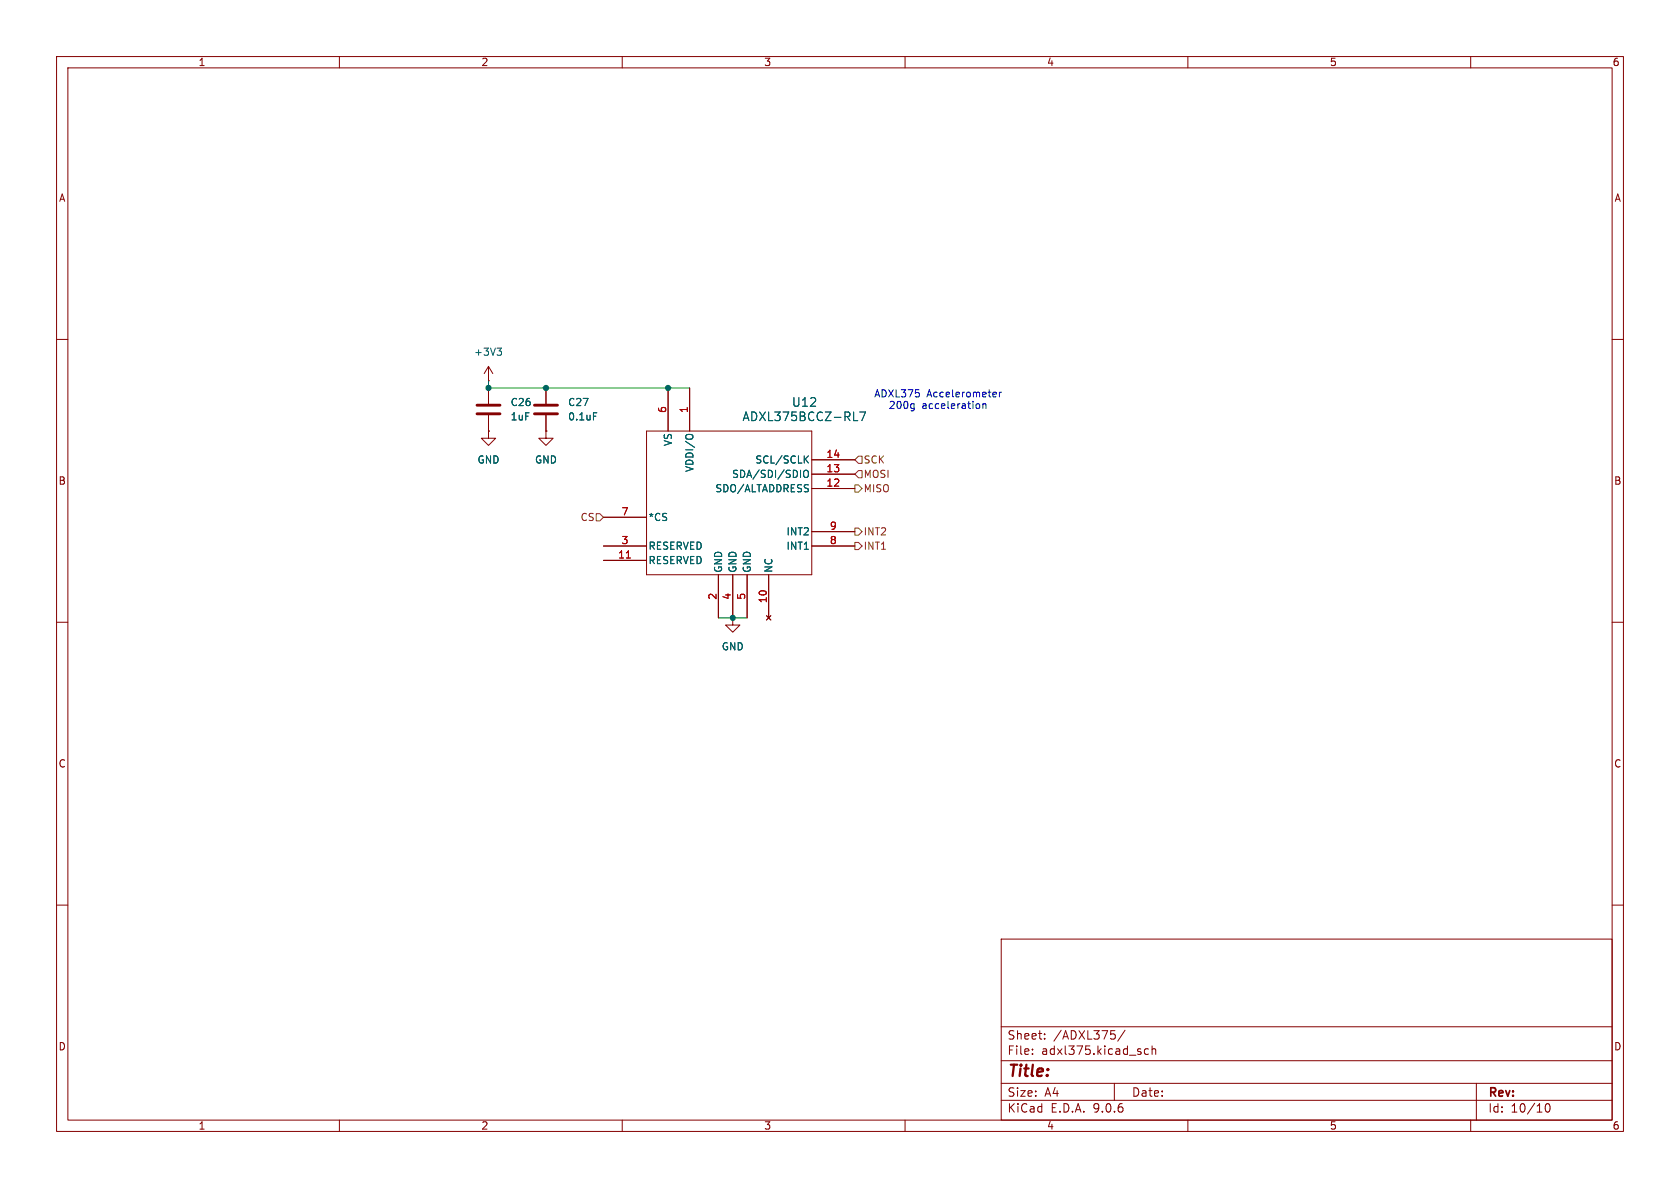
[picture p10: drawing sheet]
(kicad_sch
 (version 20250114)
 (generator "eeschema")
 (generator_version "9.0")
 (paper "A4")
 (lib_symbols
  (symbol "Device:C"
   (pin_numbers (hide yes))
   (pin_names
    (offset 0.254)) (exclude_from_sim no) (in_bom yes) (on_board yes)
   (property "Reference" "C" (at 0.635 2.54 0) (effects (font (size 1.27 1.27)) (justify left)))
   (property "Value" "C" (at 0.635 -2.54 0) (effects (font (size 1.27 1.27)) (justify left)))
   (property "Footprint" "" (at 0.9652 -3.81 0) (effects (font (size 1.27 1.27)) (hide yes)))
   (property "Datasheet" "~" (at 0 0 0) (effects (font (size 1.27 1.27)) (hide yes)))
   (property "Description" "Unpolarized capacitor" (at 0 0 0) (effects (font (size 1.27 1.27)) (hide yes)))
   (symbol "C_0_1"
    (polyline (pts (xy -2.032 0.762) (xy 2.032 0.762)) (stroke (width 0.508) (type default)) (fill (type none)))
    (polyline (pts (xy -2.032 -0.762) (xy 2.032 -0.762)) (stroke (width 0.508) (type default)) (fill (type none))))
   (symbol "C_1_1"
    (pin passive line (at 0 3.81 270) (length 2.794) (name "~" (effects (font (size 1.27 1.27)))) (number "1" (effects (font (size 1.27 1.27)))))
    (pin passive line (at 0 -3.81 90) (length 2.794) (name "~" (effects (font (size 1.27 1.27)))) (number "2" (effects (font (size 1.27 1.27))))))
   (embedded_fonts no))
  (symbol "Sensor_Motion:ADXL375BCCZ-RL7"
   (pin_names
    (offset 0.254)) (exclude_from_sim no) (in_bom yes) (on_board yes)
   (property "Reference" "U" (at 27.178 10.16 0) (effects (font (size 1.524 1.524))))
   (property "Value" "ADXL375BCCZ-RL7" (at 27.178 7.62 0) (effects (font (size 1.524 1.524))))
   (property "Footprint" "LGA_CC-14-1_ADI" (at 0 0 0) (effects (font (size 1.27 1.27)
    (italic yes)) (hide yes)))
   (property "Datasheet" "ADXL375BCCZ-RL7" (at 0 0 0) (effects (font (size 1.27 1.27)
    (italic yes)) (hide yes)))
   (property "Description" "" (at 0 0 0) (effects (font (size 1.27 1.27)) (hide yes)))
   (property "ki_locked" "" (at 0 0 0) (effects (font (size 1.27 1.27))))
   (symbol "ADXL375BCCZ-RL7_0_1"
    (polyline (pts (xy 7.62 5.08) (xy 7.62 -20.32)) (stroke (width 0.127) (type default)) (fill (type none)))
    (polyline (pts (xy 7.62 -20.32) (xy 36.83 -20.32)) (stroke (width 0.127) (type default)) (fill (type none)))
    (polyline (pts (xy 36.83 5.08) (xy 7.62 5.08)) (stroke (width 0.127) (type default)) (fill (type none)))
    (polyline (pts (xy 36.83 -20.32) (xy 36.83 5.08)) (stroke (width 0.127) (type default)) (fill (type none)))
    (pin unspecified line (at 0 -10.16 0) (length 7.62) (name "*CS" (effects (font (size 1.27 1.27)))) (number "7" (effects (font (size 1.27 1.27)))))
    (pin unspecified line (at 0 -15.24 0) (length 7.62) (name "RESERVED" (effects (font (size 1.27 1.27)))) (number "3" (effects (font (size 1.27 1.27)))))
    (pin unspecified line (at 0 -17.78 0) (length 7.62) (name "RESERVED" (effects (font (size 1.27 1.27)))) (number "11" (effects (font (size 1.27 1.27)))))
    (pin unspecified line (at 11.43 12.7 270) (length 7.62) (name "VS" (effects (font (size 1.27 1.27)))) (number "6" (effects (font (size 1.27 1.27)))))
    (pin power_in line (at 15.24 12.7 270) (length 7.62) (name "VDDI/O" (effects (font (size 1.27 1.27)))) (number "1" (effects (font (size 1.27 1.27)))))
    (pin power_out line (at 20.32 -27.94 90) (length 7.62) (name "GND" (effects (font (size 1.27 1.27)))) (number "2" (effects (font (size 1.27 1.27)))))
    (pin power_out line (at 22.86 -27.94 90) (length 7.62) (name "GND" (effects (font (size 1.27 1.27)))) (number "4" (effects (font (size 1.27 1.27)))))
    (pin power_out line (at 25.4 -27.94 90) (length 7.62) (name "GND" (effects (font (size 1.27 1.27)))) (number "5" (effects (font (size 1.27 1.27)))))
    (pin no_connect line (at 29.21 -27.94 90) (length 7.62) (name "NC" (effects (font (size 1.27 1.27)))) (number "10" (effects (font (size 1.27 1.27)))))
    (pin unspecified line (at 44.45 0 180) (length 7.62) (name "SCL/SCLK" (effects (font (size 1.27 1.27)))) (number "14" (effects (font (size 1.27 1.27)))))
    (pin unspecified line (at 44.45 -2.54 180) (length 7.62) (name "SDA/SDI/SDIO" (effects (font (size 1.27 1.27)))) (number "13" (effects (font (size 1.27 1.27)))))
    (pin unspecified line (at 44.45 -5.08 180) (length 7.62) (name "SDO/ALTADDRESS" (effects (font (size 1.27 1.27)))) (number "12" (effects (font (size 1.27 1.27)))))
    (pin bidirectional line (at 44.45 -12.7 180) (length 7.62) (name "INT2" (effects (font (size 1.27 1.27)))) (number "9" (effects (font (size 1.27 1.27)))))
    (pin bidirectional line (at 44.45 -15.24 180) (length 7.62) (name "INT1" (effects (font (size 1.27 1.27)))) (number "8" (effects (font (size 1.27 1.27))))))
   (embedded_fonts no))
  (symbol "power:+3.3V"
   (power)
   (pin_numbers (hide yes))
   (pin_names
    (offset 0) (hide yes)) (exclude_from_sim no) (in_bom yes) (on_board yes)
   (property "Reference" "#PWR" (at 0 -3.81 0) (effects (font (size 1.27 1.27)) (hide yes)))
   (property "Value" "+3.3V" (at 0 3.556 0) (effects (font (size 1.27 1.27))))
   (property "Footprint" "" (at 0 0 0) (effects (font (size 1.27 1.27)) (hide yes)))
   (property "Datasheet" "" (at 0 0 0) (effects (font (size 1.27 1.27)) (hide yes)))
   (property "Description" "Power symbol creates a global label with name \"+3.3V\"" (at 0 0 0) (effects (font (size 1.27 1.27)) (hide yes)))
   (symbol "+3.3V_0_1"
    (polyline (pts (xy -0.762 1.27) (xy 0 2.54)) (stroke (width 0) (type default)) (fill (type none)))
    (polyline (pts (xy 0 2.54) (xy 0.762 1.27)) (stroke (width 0) (type default)) (fill (type none)))
    (polyline (pts (xy 0 0) (xy 0 2.54)) (stroke (width 0) (type default)) (fill (type none))))
   (symbol "+3.3V_1_1"
    (pin power_in line (at 0 0 90) (length 0) (name "~" (effects (font (size 1.27 1.27)))) (number "1" (effects (font (size 1.27 1.27))))))
   (embedded_fonts no))
  (symbol "power:GND"
   (power)
   (pin_numbers (hide yes))
   (pin_names
    (offset 0) (hide yes)) (exclude_from_sim no) (in_bom yes) (on_board yes)
   (property "Reference" "#PWR" (at 0 -6.35 0) (effects (font (size 1.27 1.27)) (hide yes)))
   (property "Value" "GND" (at 0 -3.81 0) (effects (font (size 1.27 1.27))))
   (property "Footprint" "" (at 0 0 0) (effects (font (size 1.27 1.27)) (hide yes)))
   (property "Datasheet" "" (at 0 0 0) (effects (font (size 1.27 1.27)) (hide yes)))
   (property "Description" "Power symbol creates a global label with name \"GND\" , ground" (at 0 0 0) (effects (font (size 1.27 1.27)) (hide yes)))
   (symbol "GND_0_1"
    (polyline (pts (xy 0 0) (xy 0 -1.27) (xy 1.27 -1.27) (xy 0 -2.54) (xy -1.27 -1.27) (xy 0 -1.27)) (stroke (width 0) (type default)) (fill (type none))))
   (symbol "GND_1_1"
    (pin power_in line (at 0 0 270) (length 0) (name "~" (effects (font (size 1.27 1.27)))) (number "1" (effects (font (size 1.27 1.27))))))
   (embedded_fonts no)))
 (text "ADXL375 Accelerometer\n200g acceleration"
  (exclude_from_sim no)
  (at 165.862 70.866 0)
  (effects (font (size 1.27 1.27))))
 (junction
  (at 86.36 68.58)
  (diameter 0)
  (color 0 0 0 0))
 (junction
  (at 129.54 109.22)
  (diameter 0)
  (color 0 0 0 0))
 (junction
  (at 96.52 68.58)
  (diameter 0)
  (color 0 0 0 0))
 (junction
  (at 118.11 68.58)
  (diameter 0)
  (color 0 0 0 0))
 (wire
  (pts (xy 127 109.22) (xy 129.54 109.22))
  (stroke (width 0) (type default)))
 (wire
  (pts (xy 86.36 67.31) (xy 86.36 68.58))
  (stroke (width 0) (type default)))
 (wire
  (pts (xy 129.54 109.22) (xy 132.08 109.22))
  (stroke (width 0) (type default)))
 (wire
  (pts (xy 118.11 68.58) (xy 121.92 68.58))
  (stroke (width 0) (type default)))
 (wire
  (pts (xy 96.52 68.58) (xy 118.11 68.58))
  (stroke (width 0) (type default)))
 (wire
  (pts (xy 86.36 68.58) (xy 96.52 68.58))
  (stroke (width 0) (type default)))
 (hierarchical_label "SCK"
  (shape input)
  (at 151.13 81.28 0)
  (effects (font (size 1.27 1.27)) (justify left)))
 (hierarchical_label "MOSI"
  (shape input)
  (at 151.13 83.82 0)
  (effects (font (size 1.27 1.27)) (justify left)))
 (hierarchical_label "MISO"
  (shape output)
  (at 151.13 86.36 0)
  (effects (font (size 1.27 1.27)) (justify left)))
 (hierarchical_label "INT2"
  (shape output)
  (at 151.13 93.98 0)
  (effects (font (size 1.27 1.27)) (justify left)))
 (hierarchical_label "INT1"
  (shape output)
  (at 151.13 96.52 0)
  (effects (font (size 1.27 1.27)) (justify left)))
 (hierarchical_label "CS"
  (shape input)
  (at 106.68 91.44 180)
  (effects (font (size 1.27 1.27)) (justify right)))
 (symbol
  (lib_id "power:GND")
  (at 96.52 76.2 0)
  (unit 1)
  (exclude_from_sim no)
  (in_bom yes)
  (on_board yes)
  (dnp no)
  (fields_autoplaced yes)
  (property "Reference" "#PWR071" (at 96.52 82.55 0) (effects (font (size 1.27 1.27)) (hide yes)))
  (property "Value" "GND" (at 96.52 81.28 0) (effects (font (size 1.27 1.27))))
  (property "Footprint" "" (at 96.52 76.2 0) (effects (font (size 1.27 1.27)) (hide yes)))
  (property "Datasheet" "" (at 96.52 76.2 0) (effects (font (size 1.27 1.27)) (hide yes)))
  (property "Description" "Power symbol creates a global label with name \"GND\" , ground" (at 96.52 76.2 0) (effects (font (size 1.27 1.27)) (hide yes)))
  (pin "1"))
 (symbol
  (lib_id "power:+3.3V")
  (at 86.36 67.31 0)
  (unit 1)
  (exclude_from_sim no)
  (in_bom yes)
  (on_board yes)
  (dnp no)
  (fields_autoplaced yes)
  (property "Reference" "#PWR069" (at 86.36 71.12 0) (effects (font (size 1.27 1.27)) (hide yes)))
  (property "Value" "+3V3" (at 86.36 62.23 0) (effects (font (size 1.27 1.27))))
  (property "Footprint" "" (at 86.36 67.31 0) (effects (font (size 1.27 1.27)) (hide yes)))
  (property "Datasheet" "" (at 86.36 67.31 0) (effects (font (size 1.27 1.27)) (hide yes)))
  (property "Description" "Power symbol creates a global label with name \"+3.3V\"" (at 86.36 67.31 0) (effects (font (size 1.27 1.27)) (hide yes)))
  (pin "1"))
 (symbol
  (lib_id "power:GND")
  (at 86.36 76.2 0)
  (unit 1)
  (exclude_from_sim no)
  (in_bom yes)
  (on_board yes)
  (dnp no)
  (fields_autoplaced yes)
  (property "Reference" "#PWR070" (at 86.36 82.55 0) (effects (font (size 1.27 1.27)) (hide yes)))
  (property "Value" "GND" (at 86.36 81.28 0) (effects (font (size 1.27 1.27))))
  (property "Footprint" "" (at 86.36 76.2 0) (effects (font (size 1.27 1.27)) (hide yes)))
  (property "Datasheet" "" (at 86.36 76.2 0) (effects (font (size 1.27 1.27)) (hide yes)))
  (property "Description" "Power symbol creates a global label with name \"GND\" , ground" (at 86.36 76.2 0) (effects (font (size 1.27 1.27)) (hide yes)))
  (pin "1"))
 (symbol
  (lib_id "Device:C")
  (at 86.36 72.39 0)
  (unit 1)
  (exclude_from_sim no)
  (in_bom yes)
  (on_board yes)
  (dnp no)
  (fields_autoplaced yes)
  (property "Reference" "C26" (at 90.17 71.1199 0) (effects (font (size 1.27 1.27)) (justify left)))
  (property "Value" "1uF" (at 90.17 73.6599 0) (effects (font (size 1.27 1.27)) (justify left)))
  (property "Footprint" "Capacitor_SMD:C_0603_1608Metric" (at 87.3252 76.2 0) (effects (font (size 1.27 1.27)) (hide yes)))
  (property "Datasheet" "~" (at 86.36 72.39 0) (effects (font (size 1.27 1.27)) (hide yes)))
  (property "Description" "Unpolarized capacitor" (at 86.36 72.39 0) (effects (font (size 1.27 1.27)) (hide yes)))
  (pin "1")
  (pin "2"))
 (symbol
  (lib_id "Device:C")
  (at 96.52 72.39 0)
  (unit 1)
  (exclude_from_sim no)
  (in_bom yes)
  (on_board yes)
  (dnp no)
  (fields_autoplaced yes)
  (property "Reference" "C27" (at 100.33 71.1199 0) (effects (font (size 1.27 1.27)) (justify left)))
  (property "Value" "0.1uF" (at 100.33 73.6599 0) (effects (font (size 1.27 1.27)) (justify left)))
  (property "Footprint" "Capacitor_SMD:C_0603_1608Metric" (at 97.4852 76.2 0) (effects (font (size 1.27 1.27)) (hide yes)))
  (property "Datasheet" "~" (at 96.52 72.39 0) (effects (font (size 1.27 1.27)) (hide yes)))
  (property "Description" "Unpolarized capacitor" (at 96.52 72.39 0) (effects (font (size 1.27 1.27)) (hide yes)))
  (pin "1")
  (pin "2"))
 (symbol
  (lib_id "Sensor_Motion:ADXL375BCCZ-RL7")
  (at 106.68 81.28 0)
  (unit 1)
  (exclude_from_sim no)
  (in_bom yes)
  (on_board yes)
  (dnp no)
  (fields_autoplaced yes)
  (property "Reference" "U12" (at 142.24 71.12 0) (effects (font (size 1.524 1.524))))
  (property "Value" "ADXL375BCCZ-RL7" (at 142.24 73.66 0) (effects (font (size 1.524 1.524))))
  (property "Footprint" "Sensor_Motion:LGA_CC-14-1_ADI" (at 106.68 81.28 0) (effects (font (size 1.27 1.27)
    (italic yes)) (hide yes)))
  (property "Datasheet" "ADXL375BCCZ-RL7" (at 106.68 81.28 0) (effects (font (size 1.27 1.27)
    (italic yes)) (hide yes)))
  (property "Description" "" (at 106.68 81.28 0) (effects (font (size 1.27 1.27)) (hide yes)))
  (pin "1")
  (pin "13")
  (pin "9")
  (pin "14")
  (pin "3")
  (pin "2")
  (pin "8")
  (pin "10")
  (pin "5")
  (pin "4")
  (pin "12")
  (pin "6")
  (pin "7")
  (pin "11"))
 (symbol
  (lib_id "power:GND")
  (at 129.54 109.22 0)
  (unit 1)
  (exclude_from_sim no)
  (in_bom yes)
  (on_board yes)
  (dnp no)
  (fields_autoplaced yes)
  (property "Reference" "#PWR072" (at 129.54 115.57 0) (effects (font (size 1.27 1.27)) (hide yes)))
  (property "Value" "GND" (at 129.54 114.3 0) (effects (font (size 1.27 1.27))))
  (property "Footprint" "" (at 129.54 109.22 0) (effects (font (size 1.27 1.27)) (hide yes)))
  (property "Datasheet" "" (at 129.54 109.22 0) (effects (font (size 1.27 1.27)) (hide yes)))
  (property "Description" "Power symbol creates a global label with name \"GND\" , ground" (at 129.54 109.22 0) (effects (font (size 1.27 1.27)) (hide yes)))
  (pin "1")))
